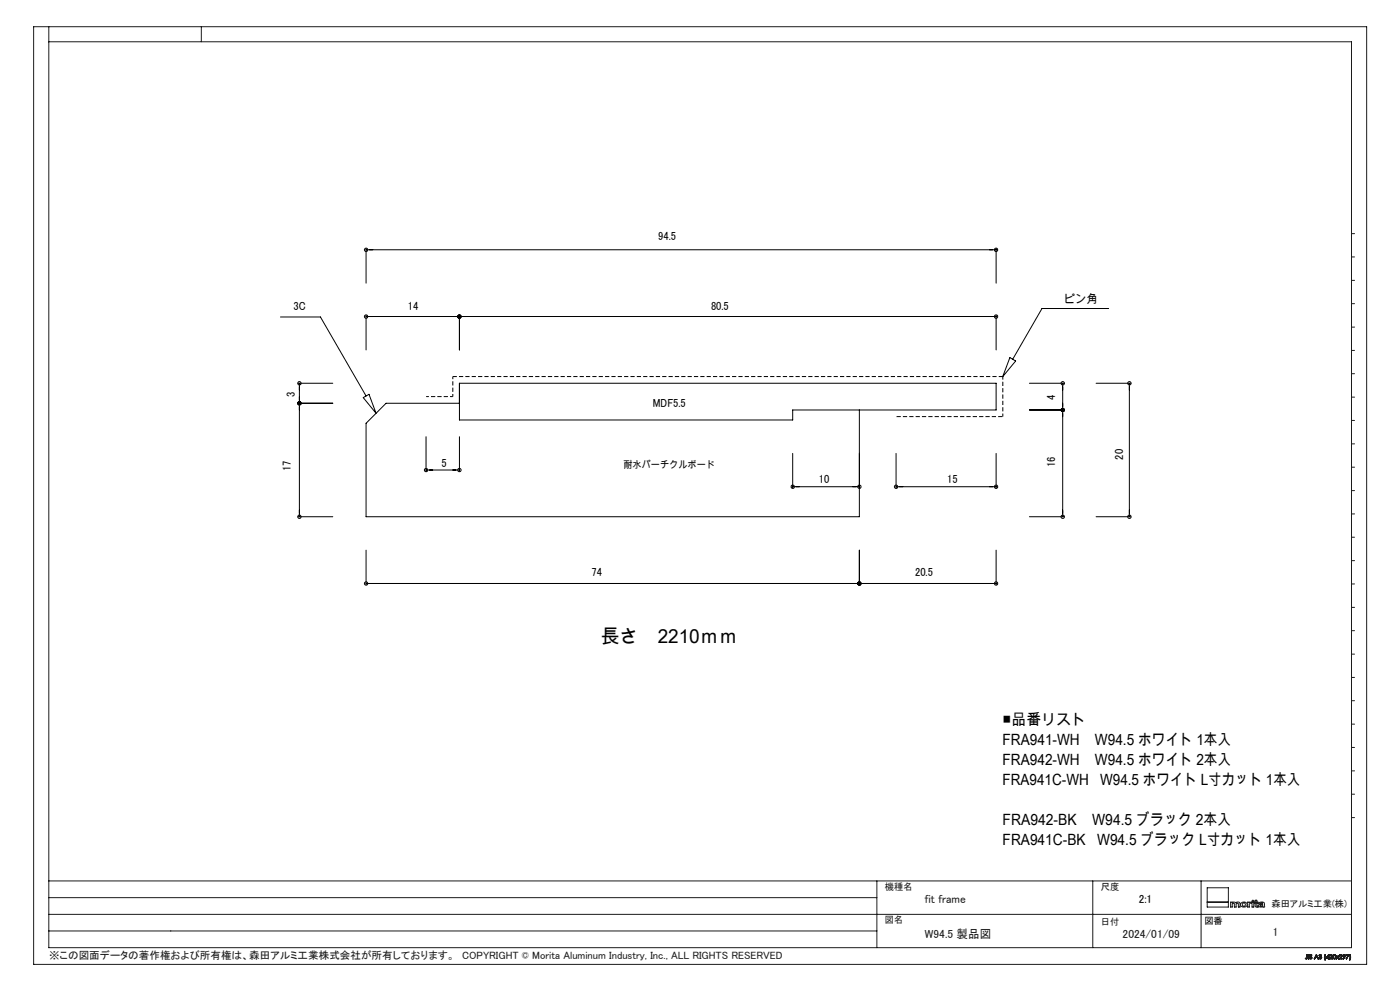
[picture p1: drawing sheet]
<svg xmlns="http://www.w3.org/2000/svg" width="420mm" height="297mm" viewBox="0 0 420 297" stroke-linecap="round" stroke-linejoin="round" font-family="sans-serif">
<g fill="none" stroke="#000" stroke-width=".3">
<path d="M109.8 74.5v10.4M109.8 74.9h189M298.8 74.5v10.4M84.1 95h12l13.7 23.7M109.8 94.9h189M109.8 94.5v10.4M137.8 94.5v10.4M298.8 94.5v10.4M332.6 92.5h-20l-8.8 15.2M89.5 114.9h10.3M89.8 114.9v40M109 119.2l1.7-1 2.1 5.7z"/>
<path d="M137.8 114.9h161v8h-61v3h-100zM303 107.2l1.7 1-3.9 4.7zM308.8 114.9h10.4M318.8 114.9v40M328.8 114.9h10.4M338.8 114.9v40M89.5 120.9h10.3M127.8 130.9v10.3M137.8 130.9v10.3M137.8 120.9h-22l-6 6v28h148v-32M237.8 135.9v10.3M268.8 135.9v10.3"/>
<path d="M298.8 135.9v10.3M308.8 122.9h10.4M89.5 154.9h10.3M127.8 140.9h10M237.8 145.9h20M268.8 145.9h30M308.8 154.9h10.4M328.8 154.9h10.4M109.8 164.9v10.3M109.8 174.9h189M257.8 164.9v10.3M298.8 164.9v10.3"/>
<circle cx="109.8" cy="74.9" r=".5"/>
<circle cx="298.8" cy="74.9" r=".51"/>
<circle cx="109.8" cy="94.9" r=".5"/>
<circle cx="137.8" cy="94.9" r=".5"/>
<circle cx="298.8" cy="94.9" r=".51"/>
<circle cx="89.8" cy="114.9" r=".5"/>
<circle cx="318.8" cy="114.9" r=".51"/>
<circle cx="338.8" cy="114.9" r=".51"/>
<circle cx="89.8" cy="120.9" r=".5"/>
<circle cx="318.8" cy="122.9" r=".5"/>
<circle cx="89.8" cy="154.9" r=".49"/>
<circle cx="127.8" cy="140.9" r=".5"/>
<circle cx="137.8" cy="140.9" r=".5"/>
<circle cx="237.8" cy="145.9" r=".5"/>
<circle cx="257.8" cy="145.9" r=".49"/>
<circle cx="268.8" cy="145.9" r=".49"/>
<circle cx="298.8" cy="145.9" r=".5"/>
<circle cx="318.8" cy="154.9" r=".5"/>
<circle cx="338.8" cy="154.9" r=".5"/>
<circle cx="109.8" cy="174.9" r=".49"/>
<circle cx="257.8" cy="174.9" r=".49"/>
<circle cx="298.8" cy="174.9" r=".5"/>
</g>
<g fill="none" stroke="#191924" stroke-width=".3">
<path d="M10.1 8h399.9v281h-399.9zM14.6 8v276h390.8v-271.5h-390.8M60.4 8v4.5M405.4 70h1M405.4 77h1M405.4 84h1M405.4 91h1M405.4 98h1M405.4 105h1M405.4 112h1M405.4 119h1M405.4 126h1"/>
<path d="M405.4 133h1M405.4 140h1M405.4 147h1M405.4 154h1M405.4 161h1M405.4 168h1M405.4 175h1M405.4 182h1M405.4 189h1M405.4 196h1M405.4 203h1M405.4 210h1"/>
<path d="M405.4 217h1M405.4 224h1M405.4 231h1M405.4 238h1M405.4 245h1M14.6 279h248.5M14.6 274h390.8M14.6 269h248.5M14.6 264h390.8M263.1 264v20M327.8 264v20M360.3 264v20"/>
<path d="M362.2 270.4h6.3M362.2 266.1h6.3v5.7h-6.3zM369.2 270.4h.5v.1l.5-.2 .5 .3a.75 .75 0 0 1 1.3 .2v1h-.5v-.9a.34 .34 0 0 0-.4-.3 .34 .34 0 0 0-.3 .4v.8h-.5v-.9a.32 .32 0 0 0-.3-.3 .32 .32 0 0 0-.3 .4v.8h-.5zM372.4 270.6a.94 .94 0 0 1 1.2-.2 .94 .94 0 0 1 .3 1.2 .94 .94 0 0 1-1.2 .3 .94 .94 0 0 1-.3-1.3zM374.3 270.4h.5v.1l.7-.2v.3l-.7 .3v.9h-.5zM375.6 270.4h.5v1.4h-.5zM376.6 269.8h.4v.6h.4v.2h-.4v.9l.4 .1v.3l-.8-.2v-1.1h-.3v-.2h.3zM377.7 270.6a1 1 0 0 1 1.6 .3l.1 .9-.6-.1a.69 .69 0 0 1-.8 .2 .69 .69 0 0 1-.4-.7l1.2-.4-.4-.2-.8 .2zM378 271.3l.8-.2a.44 .44 0 0 1-.3 .5 .44 .44 0 0 1-.5-.2zM391.7 287.2l-.1 .1M392.1 286.9l-.2 .4-.2-.1M392.1 286.9l-.1 .4-.3-.1"/>
<path d="M392.1 286.9v-.8l.1 .8M392.2 286.9v.4h-.6M392.2 286.9l-.2 .5-.4-.1M392.5 286.1l.2 1.3zM392.9 287.1h-.1M393.5 286.4l-.4-.1 .5 .9-.4 .2-.4-.3M393.5 286.4l-.4-.2 .1 .4a.41 .41 0 0 1 .3 .6 .41 .41 0 0 1-.7-.1M393.6 286.3l-.5-.2-.2 .2 .6 .8-.4 .2-.2-.2M393.6 286.3l-.6-.1-.1 .3 .6 .6-.3 .2-.3-.2M393.6 286.3l-.1 .1M394.9 286.1l.6 1.3-.3-.5h-.6l-.3 .5zM394.9 286.4l.2 .4h-.4z"/>
<path d="M395.6 287h.2M395.7 286.4l.5-.3 .3 .8-.4 .5-.4-.1-.1-.3M395.7 286.4l.3-.3a.32 .32 0 0 1 .4 .1 .32 .32 0 0 1-.1 .5 .42 .42 0 0 1 0 .7 .42 .42 0 0 1-.7-.4M395.7 286.4h.1M395.8 286.4l.3-.2 .2 .1-.3 .3M395.8 286.4l.2-.2 .3 .1-.3 .3M396 286.7l.3 .1v.4l-.3 .1-.2-.3M396 286.7h.1a.3 .3 0 0 1 .3 .4 .3 .3 0 0 1-.3 .2 .3 .3 0 0 1-.3-.3M396 286.6v.1M397.5 287.7h.1M397.5 286.1l-.2 .7 .2 .9M397.5 286.1l-.2 .6 .2 1"/>
<path d="M397.5 286.1h.2M397.7 286.1l-.2 .6 .1 1M398.5 286.4v.5h-.4zM398.6 286.1h.1M398.6 286.1l.1 1-.2 .3v-.3h-.7zM398.9 286.5l.2-.4 .5 .1 .1 .3-.2 .4M398.9 286.5a.42 .42 0 0 1 .6-.3 .42 .42 0 0 1 0 .7M398.9 286.5h.1M399 286.5l.2-.3h.3l.1 .3-.3 .3M399 286.5a.3 .3 0 0 1 .4-.3 .3 .3 0 0 1 .1 .5l-.2 .1M399.3 286.8l-.4 .6h.8l-.6-.1 .4-.4M400 286.2h.6v1.1a.61 .61 0 0 1-.8-.3 .61 .61 0 0 1 .2-.8z"/>
<path d="M401.8 286.5l.2-.4 .5 .1 .1 .3-.2 .4M401.8 286.5a.43 .43 0 0 1 .6-.4 .43 .43 0 0 1 0 .8M401.8 286.5h.1M401.9 286.5l.2-.3h.3l.1 .3-.3 .3M401.9 286.5a.29 .29 0 0 1 .4-.3 .29 .29 0 0 1 .1 .5l-.2 .1M402.2 286.8l-.5 .6M402.4 286.9l-.4 .4 .6 .1h-1.1l-.3-.4-.4 .4 .4-.5-.4-.4 .4 .3 .5-.3-.4 .4 .4 .5M403 286.3h.4v.4h-.4zM403.3 286.8l-.5-.3 .4-.4 .4 .2-.1 .5M403.3 286.8a.39 .39 0 0 1-.4-.5 .39 .39 0 0 1 .6-.2 .39 .39 0 0 1 0 .6v.1M403.3 286.8l-.3 .6 .5-.6M403.9 286.1h.8l-.7 1.3 .5-1.2z"/>
<path d="M404.8 287.7h.2M404.9 286.1l.1 1-.2 .6M404.9 286.1h.1M405 286.1l.2 1.1-.2 .5M405 286.1l.2 1-.2 .6"/>
<circle cx="373.2" cy="271.1" r=".5"/>
<circle cx="375.9" cy="270" r=".24"/>
<circle cx="400.3" cy="286.8" r=".46"/>
</g>
<path d="M135.8 112.9v6" fill="none" stroke="#000" stroke-width=".3" stroke-dasharray="1.3 .6" stroke-dashoffset=".5" stroke-linecap="butt"/>
<path d="M300.8 112.9v12" fill="none" stroke="#000" stroke-width=".3" stroke-dasharray="1.3 .6" stroke-dashoffset=".3" stroke-linecap="butt"/>
<path d="M135.8 112.9h165" fill="none" stroke="#000" stroke-width=".3" stroke-dasharray="1.3 .6" stroke-dashoffset=".1" stroke-linecap="butt"/>
<path d="M135.8 118.9h-8" fill="none" stroke="#000" stroke-width=".3" stroke-dasharray="1.3 .6" stroke-dashoffset=".4" stroke-linecap="butt"/>
<path d="M300.8 124.9h-32" fill="none" stroke="#000" stroke-width=".3" stroke-dasharray="1.3 .6" stroke-dashoffset="-.1" stroke-linecap="butt"/>
<text font-size="5.8" x="180.3" y="192.6">長さ　2210ｍｍ</text>
<g font-size="4.7">
<text x="300.8" y="217.3">■品番リスト</text>
<text x="300.8" y="223.3">FRA941-WH</text>
<text x="328.5" y="223.3">W94.5 ホワイト 1本入</text>
<text x="300.8" y="229.3">FRA942-WH</text>
<text x="328.5" y="229.3">W94.5 ホワイト 2本入</text>
<text x="300.8" y="235.3">FRA941C-WH</text>
<text x="330" y="235.3">W94.5 ホワイト L寸カット 1本入</text>
<text x="300.8" y="247.3">FRA942-BK</text>
<text x="327.7" y="247.3">W94.5 ブラック 2本入</text>
<text x="300.8" y="253.3">FRA941C-BK</text>
<text x="329.1" y="253.3">W94.5 ブラック L寸カット 1本入</text>
</g>
<text font-size="3.6" x="319.3" y="90.9">ピン角</text>
<g font-size="3.5">
<text x="197.5" y="71.8">94.5</text>
<text x="88" y="93">3C</text>
<text x="122.4" y="93">14</text>
<text x="213.3" y="93">80.5</text>
<text x="88.4" y="119" transform="rotate(-90 88.4 119)">3</text>
<text x="316.6" y="119.8" transform="rotate(-90 316.6 119.8)">4</text>
<text x="195.8" y="121.9">MDF5.5</text>
<text x="337" y="137.8" transform="rotate(-90 337 137.8)">20</text>
<text x="87.3" y="141.3" transform="rotate(-90 87.3 141.3)">17</text>
<text x="132.4" y="140.1">5</text>
<text x="316.6" y="140.1" transform="rotate(-90 316.6 140.1)">16</text>
<text x="245.7" y="144.6">10</text>
<text x="284.2" y="144.6">15</text>
<text x="177.5" y="172.7">74</text>
<text x="274.5" y="172.7">20.5</text>
<text x="341.6" y="270.7">2:1</text>
</g>
<g font-size="3.5" fill="#191924">
<text x="277.5" y="270.7">fit frame</text>
<text x="277.5" y="281.3">W94.5 製品図</text>
<text x="336.8" y="281.3">2024/01/09</text>
<text x="381.9" y="280.7">1</text>
</g>
<text font-size="3.2" fill="#191924" x="14.7" y="287.5">※この図面データの著作権および所有権は、森田アルミ工業株式会社が所有しております。　COPYRIGHT © Morita Aluminum Industry, Inc., ALL RIGHTS RESERVED</text>
<text font-size="2.9" x="187" y="140.4">耐水パーチクルボード</text>
<g font-size="2.8" fill="#191924">
<text x="265.5" y="266.8">機種名</text>
<text x="330.3" y="266.6">尺度</text>
<text x="381.4" y="271.7">森田アルミ工業(株)</text>
<text x="265.5" y="276.8">図名</text>
<text x="330.3" y="277.3">日付</text>
</g>
<text font-size="2.8" x="361.3" y="276.9">図番</text>
</svg>
